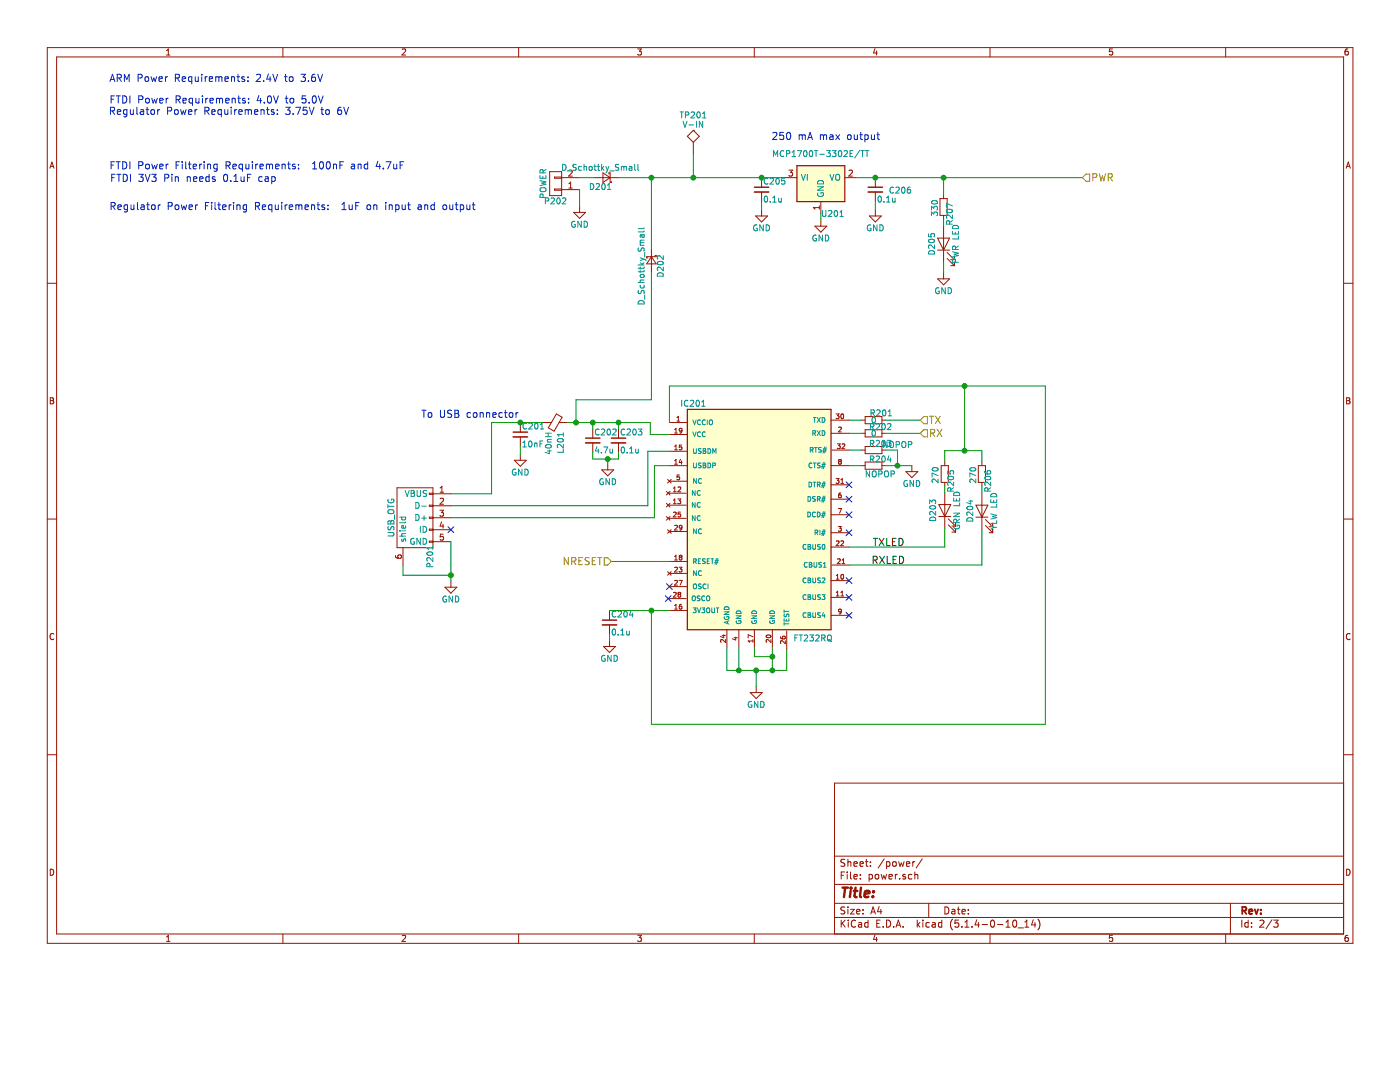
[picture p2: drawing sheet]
EESchema Schematic File Version 2
LIBS:CentralCommand
LIBS:power
LIBS:device
LIBS:transistors
LIBS:conn
LIBS:linear
LIBS:regul
LIBS:74xx
LIBS:cmos4000
LIBS:adc-dac
LIBS:memory
LIBS:xilinx
LIBS:microcontrollers
LIBS:dsp
LIBS:microchip
LIBS:analog_switches
LIBS:motorola
LIBS:texas
LIBS:intel
LIBS:audio
LIBS:interface
LIBS:digital-audio
LIBS:philips
LIBS:display
LIBS:cypress
LIBS:siliconi
LIBS:opto
LIBS:atmel
LIBS:contrib
LIBS:valves
LIBS:switches
LIBS:stm32
LIBS:CentralCommand-cache
EELAYER 25 0
EELAYER END
$Descr A4 11693 8268
encoding utf-8
Sheet 2 3
Title ""
Date ""
Rev ""
Comp ""
Comment1 ""
Comment2 ""
Comment3 ""
Comment4 ""
$EndDescr
$Comp
L MCP1700T-3302E/TT U201
U 1 1
P 6855 1580
F 0 "U201" H 6955 1380 50  0000 C CNN
F 1 "MCP1700T-3302E/TT" H 6855 1880 50  0000 C CNN
F 2 "TO_SOT_Packages_SMD:SOT-23" H 6855 1680 50  0001 C CNN
F 3 "http://ww1.microchip.com/downloads/en/DeviceDoc/20001826C.pdf" H 6855 1680 50  0001 C CNN
F 4 "Value" H 6855 1580 60  0001 C CNN "Fieldname"
	1    6855 1580
	1    0    0    -1  
$EndComp
$Comp
L FT232RQ IC201
U 1 1
P 6340 4615
F 0 "IC201" H 5790 5865 50  0000 C CNN
F 1 "FT232RQ" H 6790 3905 50  0000 C CNN
F 2 "CentralCommand:FT232RQ" H 6340 4615 50  0001 C CIN
F 3 "http://www.ftdichip.com/Support/Documents/DataSheets/ICs/DS_FT232R.pdf" H 6340 4615 50  0001 C CNN
F 4 "Value" H 6340 4615 60  0001 C CNN "Fieldname"
	1    6340 4615
	1    0    0    -1  
$EndComp
Text Notes 910  690  0    60   ~ 0
ARM Power Requirements: 2.4V to 3.6V
Text Notes 910  1420 0    60   ~ 0
FTDI Power Filtering Requirements:  100nF and 4.7uF
Text Notes 910  870  0    60   ~ 0
FTDI Power Requirements: 4.0V to 5.0V
Text Notes 905  965  0    60   ~ 0
Regulator Power Requirements: 3.75V to 6V
Text Notes 910  1760 0    60   ~ 0
Regulator Power Filtering Requirements:  1uF on input and output
$Comp
L C_Small C203
U 1 1
P 5165 3675
F 0 "C203" H 5175 3745 50  0000 L CNN
F 1 "0.1u" H 5175 3595 50  0000 L CNN
F 2 "Capacitors_SMD:C_0805" H 5165 3675 50  0001 C CNN
F 3 "" H 5165 3675 50  0000 C CNN
F 4 "Value" H 5165 3675 60  0001 C CNN "Fieldname"
	1    5165 3675
	1    0    0    -1  
$EndComp
$Comp
L C_Small C202
U 1 1
P 4950 3675
F 0 "C202" H 4960 3745 50  0000 L CNN
F 1 "4.7u" H 4960 3595 50  0000 L CNN
F 2 "Capacitors_SMD:C_0805" H 4950 3675 50  0001 C CNN
F 3 "" H 4950 3675 50  0000 C CNN
F 4 "Value" H 4950 3675 60  0001 C CNN "Fieldname"
	1    4950 3675
	1    0    0    -1  
$EndComp
$Comp
L GND #PWR010
U 1 1
P 5075 3870
F 0 "#PWR010" H 5075 3620 50  0001 C CNN
F 1 "GND" H 5075 3720 50  0000 C CNN
F 2 "" H 5075 3870 50  0000 C CNN
F 3 "" H 5075 3870 50  0000 C CNN
	1    5075 3870
	1    0    0    -1  
$EndComp
$Comp
L C_Small C205
U 1 1
P 6360 1580
F 0 "C205" H 6370 1650 50  0000 L CNN
F 1 "0.1u" H 6370 1500 50  0000 L CNN
F 2 "Capacitors_SMD:C_0805" H 6360 1580 50  0001 C CNN
F 3 "" H 6360 1580 50  0000 C CNN
F 4 "Value" H 6360 1580 60  0001 C CNN "Fieldname"
	1    6360 1580
	1    0    0    -1  
$EndComp
$Comp
L GND #PWR011
U 1 1
P 6360 1750
F 0 "#PWR011" H 6360 1500 50  0001 C CNN
F 1 "GND" H 6360 1600 50  0000 C CNN
F 2 "" H 6360 1750 50  0000 C CNN
F 3 "" H 6360 1750 50  0000 C CNN
	1    6360 1750
	1    0    0    -1  
$EndComp
Text Notes 915  1525 0    60   ~ 0
FTDI 3V3 Pin needs 0.1uF cap
$Comp
L C_Small C206
U 1 1
P 7310 1580
F 0 "C206" H 7420 1575 50  0000 L CNN
F 1 "0.1u" H 7320 1500 50  0000 L CNN
F 2 "Capacitors_SMD:C_0805" H 7310 1580 50  0001 C CNN
F 3 "" H 7310 1580 50  0000 C CNN
F 4 "Value" H 7310 1580 60  0001 C CNN "Fieldname"
	1    7310 1580
	1    0    0    -1  
$EndComp
$Comp
L GND #PWR012
U 1 1
P 7310 1750
F 0 "#PWR012" H 7310 1500 50  0001 C CNN
F 1 "GND" H 7310 1600 50  0000 C CNN
F 2 "" H 7310 1750 50  0000 C CNN
F 3 "" H 7310 1750 50  0000 C CNN
	1    7310 1750
	1    0    0    -1  
$EndComp
$Comp
L GND #PWR013
U 1 1
P 6855 1835
F 0 "#PWR013" H 6855 1585 50  0001 C CNN
F 1 "GND" H 6855 1685 50  0000 C CNN
F 2 "" H 6855 1835 50  0000 C CNN
F 3 "" H 6855 1835 50  0000 C CNN
	1    6855 1835
	1    0    0    -1  
$EndComp
Text HLabel 9040 1480 2    60   Input ~ 0
PWR
$Comp
L Ferrite_Bead_Small L201
U 1 1
P 4635 3525
F 0 "L201" H 4710 3575 50  0000 L CNN
F 1 "40nH" H 4710 3475 50  0000 L CNN
F 2 "Capacitors_SMD:C_0805" V 4565 3525 50  0001 C CNN
F 3 "http://media.digikey.com/pdf/Data%20Sheets/Steward%20PDFs/Part%20Number%20Guide.pdf" H 4635 3525 50  0001 C CNN
F 4 "Value" H 4635 3525 60  0001 C CNN "Fieldname"
F 5 "MI0805K400R-10" H 4635 3525 60  0001 C CNN "MPN"
	1    4635 3525
	0    1    1    0   
$EndComp
$Comp
L C_Small C201
U 1 1
P 4345 3625
F 0 "C201" H 4355 3695 50  0000 L CNN
F 1 "10nF" H 4355 3545 50  0000 L CNN
F 2 "Capacitors_SMD:C_0805" H 4345 3625 50  0001 C CNN
F 3 "" H 4345 3625 50  0000 C CNN
F 4 "Value" H 4345 3625 60  0001 C CNN "Fieldname"
	1    4345 3625
	1    0    0    -1  
$EndComp
$Comp
L GND #PWR014
U 1 1
P 4345 3790
F 0 "#PWR014" H 4345 3540 50  0001 C CNN
F 1 "GND" H 4345 3640 50  0000 C CNN
F 2 "" H 4345 3790 50  0000 C CNN
F 3 "" H 4345 3790 50  0000 C CNN
	1    4345 3790
	1    0    0    -1  
$EndComp
Text Notes 3515 3495 0    60   ~ 0
To USB connector
Text Notes 6440 1175 0    60   ~ 0
250 mA max output
$Comp
L USB_OTG P201
U 1 1
P 3465 4320
F 0 "P201" H 3790 4195 50  0000 C CNN
F 1 "USB_OTG" H 3465 4520 50  0000 C CNN
F 2 "CentralCommand:10118193" V 3415 4220 50  0001 C CNN
F 3 "http://portal.fciconnect.com/Comergent//fci/drawing/10118193.pdf" V 3415 4220 50  0001 C CNN
F 4 "locally sourced" H 3465 4320 60  0001 C CNN "NOTE"
F 5 "10118193-0001LF" H 3465 4320 60  0001 C CNN "MPN"
	1    3465 4320
	0    -1   1    0   
$EndComp
$Comp
L GND #PWR015
U 1 1
P 3765 4850
F 0 "#PWR015" H 3765 4600 50  0001 C CNN
F 1 "GND" H 3765 4700 50  0000 C CNN
F 2 "" H 3765 4850 50  0000 C CNN
F 3 "" H 3765 4850 50  0000 C CNN
	1    3765 4850
	1    0    0    -1  
$EndComp
NoConn ~ 3765 4420
Text HLabel 5105 4685 0    60   Input ~ 0
NRESET
$Comp
L CONN_01X02 P202
U 1 1
P 4640 1530
F 0 "P202" H 4640 1680 50  0000 C CNN
F 1 "POWER" V 4740 1530 50  0000 C CNN
F 2 "Pin_Headers:Pin_Header_Straight_1x02" H 4640 1530 50  0001 C CNN
F 3 "" H 4640 1530 50  0000 C CNN
F 4 "Value" H 4640 1530 60  0001 C CNN "Fieldname"
	1    4640 1530
	-1   0    0    1   
$EndComp
$Comp
L GND #PWR016
U 1 1
P 4840 1720
F 0 "#PWR016" H 4840 1470 50  0001 C CNN
F 1 "GND" H 4840 1570 50  0000 C CNN
F 2 "" H 4840 1720 50  0000 C CNN
F 3 "" H 4840 1720 50  0000 C CNN
	1    4840 1720
	1    0    0    -1  
$EndComp
$Comp
L D_Schottky_Small D201
U 1 1
P 5065 1480
F 0 "D201" H 5015 1560 50  0000 L CNN
F 1 "D_Schottky_Small" H 4785 1400 50  0000 L CNN
F 2 "Diodes_SMD:D_0805" V 5065 1480 50  0001 C CNN
F 3 "" V 5065 1480 50  0000 C CNN
F 4 "locally sourced" H 5065 1480 60  0001 C CNN "NOTE"
F 5 "SK310A-TP" H 5065 1480 60  0001 C CNN "MPN"
	1    5065 1480
	-1   0    0    1   
$EndComp
$Comp
L D_Schottky_Small D202
U 1 1
P 5440 2170
F 0 "D202" H 5390 2250 50  0000 L CNN
F 1 "D_Schottky_Small" H 5160 2090 50  0000 L CNN
F 2 "Diodes_SMD:D_0805" V 5440 2170 50  0001 C CNN
F 3 "" V 5440 2170 50  0000 C CNN
F 4 "locally sourced" H 5440 2170 60  0001 C CNN "NOTE"
F 5 "SK310A-TP" H 5440 2170 60  0001 C CNN "MPN"
	1    5440 2170
	0    1    1    0   
$EndComp
$Comp
L C_Small C204
U 1 1
P 5090 5195
F 0 "C204" H 5100 5265 50  0000 L CNN
F 1 "0.1u" H 5100 5115 50  0000 L CNN
F 2 "Capacitors_SMD:C_0805" H 5090 5195 50  0001 C CNN
F 3 "" H 5090 5195 50  0000 C CNN
F 4 "Value" H 5090 5195 60  0001 C CNN "Fieldname"
	1    5090 5195
	1    0    0    -1  
$EndComp
$Comp
L GND #PWR017
U 1 1
P 5090 5345
F 0 "#PWR017" H 5090 5095 50  0001 C CNN
F 1 "GND" H 5090 5195 50  0000 C CNN
F 2 "" H 5090 5345 50  0000 C CNN
F 3 "" H 5090 5345 50  0000 C CNN
	1    5090 5345
	1    0    0    -1  
$EndComp
$Comp
L R_Small R201
U 1 1
P 7295 3505
F 0 "R201" V 7235 3470 50  0000 L CNN
F 1 "0" V 7295 3480 50  0000 L CNN
F 2 "Resistors_SMD:R_0805" H 7295 3505 50  0001 C CNN
F 3 "" H 7295 3505 50  0000 C CNN
F 4 "Value" H 7295 3505 60  0001 C CNN "Fieldname"
	1    7295 3505
	0    1    1    0   
$EndComp
$Comp
L R_Small R202
U 1 1
P 7295 3615
F 0 "R202" V 7240 3575 50  0000 L CNN
F 1 "0" V 7295 3590 50  0000 L CNN
F 2 "Resistors_SMD:R_0805" H 7295 3615 50  0001 C CNN
F 3 "" H 7295 3615 50  0000 C CNN
F 4 "Value" H 7295 3615 60  0001 C CNN "Fieldname"
	1    7295 3615
	0    1    1    0   
$EndComp
$Comp
L R_Small R203
U 1 1
P 7295 3755
F 0 "R203" V 7240 3715 50  0000 L CNN
F 1 "NOPOP" V 7250 3825 50  0000 L CNN
F 2 "Resistors_SMD:R_0805" H 7295 3755 50  0001 C CNN
F 3 "" H 7295 3755 50  0000 C CNN
F 4 "Value" H 7295 3755 60  0001 C CNN "Fieldname"
	1    7295 3755
	0    1    1    0   
$EndComp
$Comp
L R_Small R204
U 1 1
P 7295 3885
F 0 "R204" V 7240 3845 50  0000 L CNN
F 1 "NOPOP" V 7365 3810 50  0000 L CNN
F 2 "Resistors_SMD:R_0805" H 7295 3885 50  0001 C CNN
F 3 "" H 7295 3885 50  0000 C CNN
F 4 "Value" H 7295 3885 60  0001 C CNN "Fieldname"
	1    7295 3885
	0    1    1    0   
$EndComp
$Comp
L GND #PWR018
U 1 1
P 7615 3885
F 0 "#PWR018" H 7615 3635 50  0001 C CNN
F 1 "GND" H 7615 3735 50  0000 C CNN
F 2 "" H 7615 3885 50  0000 C CNN
F 3 "" H 7615 3885 50  0000 C CNN
	1    7615 3885
	1    0    0    -1  
$EndComp
$Comp
L LED D203
U 1 1
P 7890 4260
F 0 "D203" H 7890 4360 50  0000 C CNN
F 1 "GRN LED" H 7890 4160 50  0000 C CNN
F 2 "LEDs:LED_0805" H 7890 4260 50  0001 C CNN
F 3 "" H 7890 4260 50  0000 C CNN
F 4 "Value" H 7890 4260 60  0001 C CNN "Fieldname"
F 5 "locally sourced" H 7890 4260 60  0001 C CNN "NOTE"
F 6 "LTST-C171GKT" H 7890 4260 60  0001 C CNN "MPN"
	1    7890 4260
	0    -1   -1   0   
$EndComp
$Comp
L LED D204
U 1 1
P 8200 4265
F 0 "D204" H 8200 4365 50  0000 C CNN
F 1 "YLW LED" H 8200 4165 50  0000 C CNN
F 2 "LEDs:LED_0805" H 8200 4265 50  0001 C CNN
F 3 "" H 8200 4265 50  0000 C CNN
F 4 "locally sourced" H 8200 4265 60  0001 C CNN "NOTE"
F 5 "LTST-C171GKT" H 8200 4265 60  0001 C CNN "MPN"
	1    8200 4265
	0    -1   -1   0   
$EndComp
$Comp
L R_Small R205
U 1 1
P 7890 3955
F 0 "R205" V 7835 3915 50  0000 L CNN
F 1 "270" V 7965 3890 50  0000 L CNN
F 2 "Resistors_SMD:R_0805" H 7890 3955 50  0001 C CNN
F 3 "" H 7890 3955 50  0000 C CNN
F 4 "Value" H 7890 3955 60  0001 C CNN "Fieldname"
	1    7890 3955
	-1   0    0    1   
$EndComp
$Comp
L R_Small R206
U 1 1
P 8200 3955
F 0 "R206" V 8145 3915 50  0000 L CNN
F 1 "270" V 8270 3890 50  0000 L CNN
F 2 "Resistors_SMD:R_0805" H 8200 3955 50  0001 C CNN
F 3 "" H 8200 3955 50  0000 C CNN
F 4 "Value" H 8200 3955 60  0001 C CNN "Fieldname"
	1    8200 3955
	-1   0    0    1   
$EndComp
Text HLabel 7685 3505 2    60   Input ~ 0
TX
Text HLabel 7685 3615 2    60   Input ~ 0
RX
Text Label 7285 4565 0    60   ~ 0
TXLED
Text Label 7275 4715 0    60   ~ 0
RXLED
NoConn ~ 7090 4845
NoConn ~ 7090 4985
NoConn ~ 7090 5135
NoConn ~ 7090 4445
NoConn ~ 7090 4295
NoConn ~ 7090 4165
NoConn ~ 7090 4045
$Comp
L GND #PWR019
U 1 1
P 6315 5730
F 0 "#PWR019" H 6315 5480 50  0001 C CNN
F 1 "GND" H 6315 5580 50  0000 C CNN
F 2 "" H 6315 5730 50  0000 C CNN
F 3 "" H 6315 5730 50  0000 C CNN
	1    6315 5730
	1    0    0    -1  
$EndComp
NoConn ~ 5590 4895
NoConn ~ 5580 4995
$Comp
L LED D205
U 1 1
P 7880 2035
F 0 "D205" H 7880 2135 50  0000 C CNN
F 1 "PWR LED" H 7880 1935 50  0000 C CNN
F 2 "LEDs:LED_0805" H 7880 2035 50  0001 C CNN
F 3 "" H 7880 2035 50  0000 C CNN
F 4 "Value" H 7880 2035 60  0001 C CNN "Fieldname"
F 5 "locally sourced" H 7880 2035 60  0001 C CNN "NOTE"
F 6 "LTST-C171GKT" H 7880 2035 60  0001 C CNN "MPN"
	1    7880 2035
	0    -1   -1   0   
$EndComp
$Comp
L R_Small R207
U 1 1
P 7880 1725
F 0 "R207" V 7825 1685 50  0000 L CNN
F 1 "330" V 7950 1660 50  0000 L CNN
F 2 "Resistors_SMD:R_0805" H 7880 1725 50  0001 C CNN
F 3 "" H 7880 1725 50  0000 C CNN
F 4 "Value" H 7880 1725 60  0001 C CNN "Fieldname"
	1    7880 1725
	-1   0    0    1   
$EndComp
Wire Wire Line
	4950 3525 4950 3575
Wire Wire Line
	5165 3525 5165 3575
Wire Wire Line
	5165 3830 5165 3775
Wire Wire Line
	4950 3830 5165 3830
Wire Wire Line
	5075 3830 5075 3870
Wire Wire Line
	4950 3830 4950 3775
Connection ~ 5075 3830
Wire Wire Line
	5165 1480 6555 1480
Wire Wire Line
	6360 1680 6360 1750
Wire Wire Line
	7310 1680 7310 1750
Wire Wire Line
	7155 1480 9040 1480
Wire Wire Line
	6855 1780 6855 1835
Connection ~ 7310 1480
Wire Wire Line
	4105 3525 4535 3525
Wire Wire Line
	4345 3725 4345 3790
Connection ~ 4345 3525
Wire Wire Line
	3765 4120 4105 4120
Wire Wire Line
	4105 4120 4105 3525
Wire Wire Line
	3765 4220 5410 4220
Wire Wire Line
	5410 4220 5410 3765
Wire Wire Line
	5410 3765 5590 3765
Wire Wire Line
	3765 4320 5465 4320
Wire Wire Line
	5465 4320 5465 3885
Wire Wire Line
	5465 3885 5590 3885
Wire Wire Line
	3765 4520 3765 4850
Wire Wire Line
	3365 4720 3365 4800
Wire Wire Line
	3365 4800 3765 4800
Connection ~ 3765 4800
Wire Wire Line
	5590 4685 5105 4685
Connection ~ 6360 1480
Wire Wire Line
	4840 1580 4840 1720
Wire Wire Line
	4840 1480 4965 1480
Wire Wire Line
	5440 1480 5440 2070
Connection ~ 5440 1480
Wire Wire Line
	5440 2270 5440 3335
Wire Wire Line
	5440 3335 4810 3335
Wire Wire Line
	4810 3335 4810 3525
Wire Wire Line
	5090 5295 5090 5345
Wire Wire Line
	7090 3505 7195 3505
Wire Wire Line
	7090 3615 7195 3615
Wire Wire Line
	7195 3755 7100 3755
Wire Wire Line
	7090 3885 7195 3885
Wire Wire Line
	7395 3885 7615 3885
Wire Wire Line
	7395 3755 7495 3755
Wire Wire Line
	7495 3755 7495 3885
Connection ~ 7495 3885
Wire Wire Line
	7890 4055 7890 4110
Wire Wire Line
	8200 4055 8200 4115
Wire Wire Line
	8055 3220 8055 3760
Wire Wire Line
	7890 3760 8200 3760
Wire Wire Line
	7890 3760 7890 3855
Wire Wire Line
	8200 3760 8200 3855
Connection ~ 8055 3760
Wire Wire Line
	7395 3505 7685 3505
Wire Wire Line
	7395 3615 7685 3615
Wire Wire Line
	7090 4565 7890 4565
Wire Wire Line
	7890 4565 7890 4410
Wire Wire Line
	7100 4715 8200 4715
Wire Wire Line
	8200 4715 8200 4415
Wire Wire Line
	6570 5595 6570 5415
Wire Wire Line
	6070 5595 6570 5595
Wire Wire Line
	6070 5595 6070 5405
Wire Wire Line
	6315 5730 6315 5595
Connection ~ 6315 5595
Wire Wire Line
	6170 5405 6170 5595
Connection ~ 6170 5595
Wire Wire Line
	6450 5405 6450 5595
Connection ~ 6450 5595
Wire Wire Line
	6300 5405 6300 5480
Wire Wire Line
	6300 5480 6450 5480
Connection ~ 6450 5480
Wire Wire Line
	7880 1825 7880 1885
Wire Wire Line
	7880 1480 7880 1625
Connection ~ 7880 1480
$Comp
L GND #PWR020
U 1 1
P 7880 2275
F 0 "#PWR020" H 7880 2025 50  0001 C CNN
F 1 "GND" H 7880 2125 50  0000 C CNN
F 2 "" H 7880 2275 50  0000 C CNN
F 3 "" H 7880 2275 50  0000 C CNN
	1    7880 2275
	1    0    0    -1  
$EndComp
Wire Wire Line
	7880 2185 7880 2275
$Comp
L TEST TP201
U 1 1
P 5790 1285
F 0 "TP201" H 5790 1585 50  0000 C BNN
F 1 "V-IN" H 5790 1535 50  0000 C CNN
F 2 "Measurement_Points:Measurement_Point_Round-SMD-Pad_Small" H 5790 1285 50  0001 C CNN
F 3 "" H 5790 1285 50  0000 C CNN
	1    5790 1285
	1    0    0    -1  
$EndComp
Wire Wire Line
	5790 1285 5790 1480
Connection ~ 5790 1480
Wire Wire Line
	5090 5095 5590 5095
Wire Wire Line
	5440 5095 5440 6045
Wire Wire Line
	5440 6045 8730 6045
Wire Wire Line
	8730 6045 8730 3220
Wire Wire Line
	8730 3220 5590 3220
Connection ~ 5440 5095
Wire Wire Line
	5590 3220 5590 3525
Connection ~ 8055 3220
Wire Wire Line
	5590 3625 5430 3625
Wire Wire Line
	5430 3625 5430 3525
Wire Wire Line
	5430 3525 4735 3525
Connection ~ 5165 3525
Connection ~ 4950 3525
Connection ~ 4810 3525
$EndSCHEMATC
